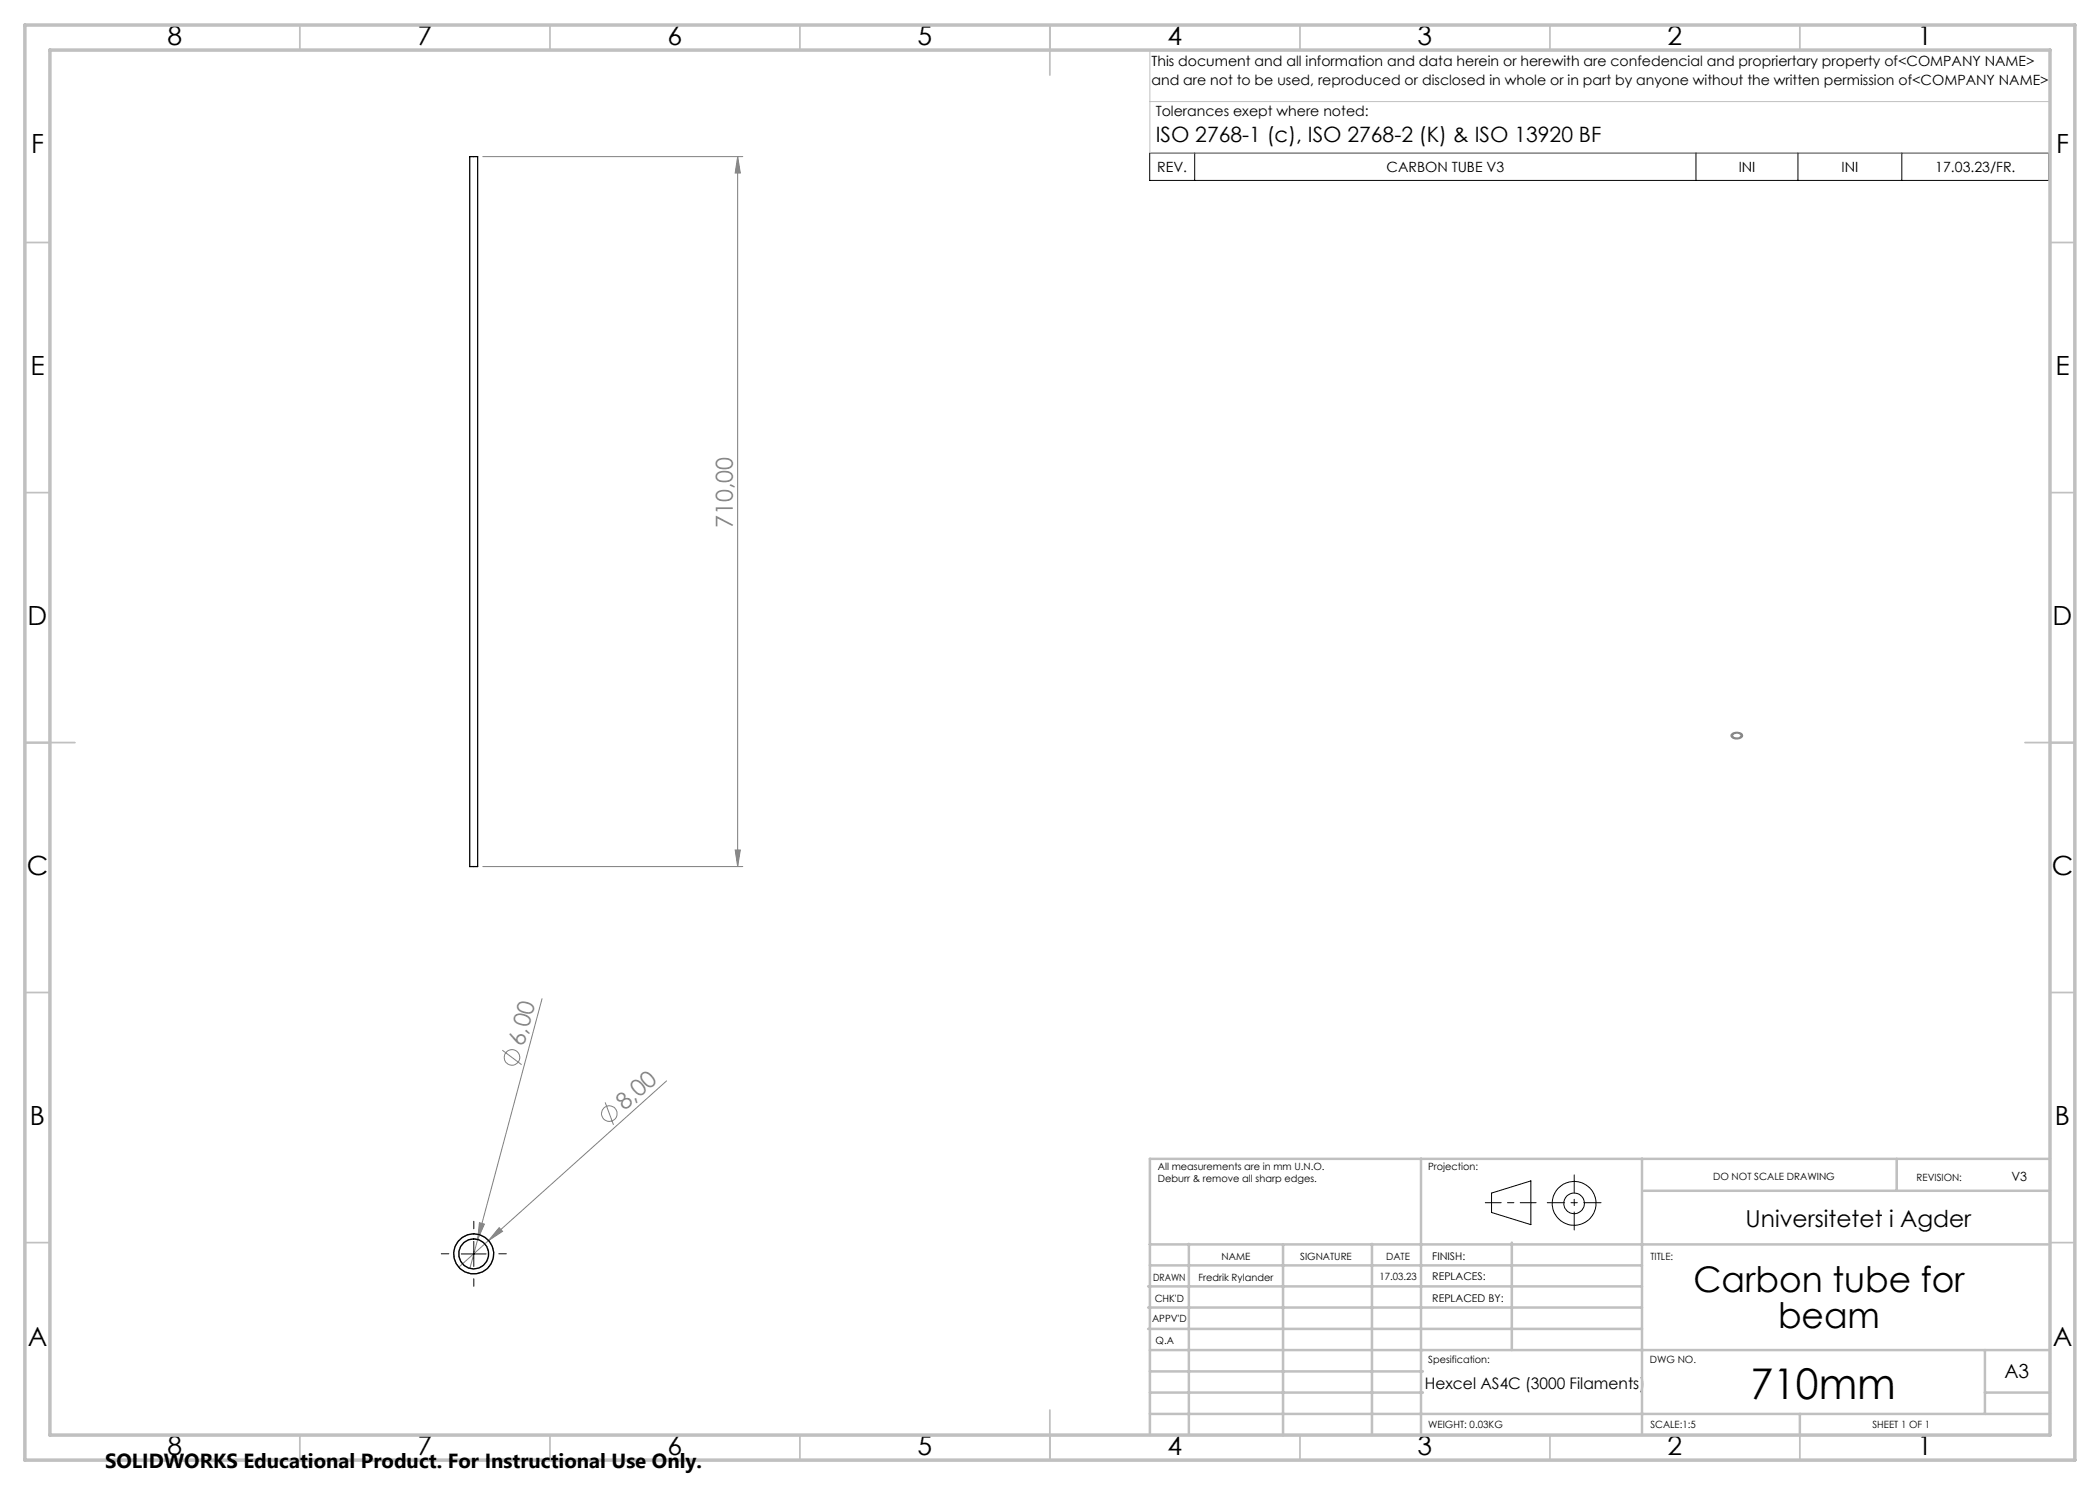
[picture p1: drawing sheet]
<svg xmlns="http://www.w3.org/2000/svg" width="420mm" height="297mm" viewBox="0 0 420 297" stroke-linecap="round" stroke-linejoin="round" font-family="sans-serif">
<g fill="none" stroke="#808080" stroke-width=".2">
<path d="M96.6 31.3h52M147.5 31.3l.6 3.3h-1.1zM147.5 31.3v142M96.6 173.3h52M147 170h1.1l-.6 3.3zM108.4 199.7l-14.4 54M100.5 210l3.8 2.9M133.3 216.2l-35.6 31.9M121 220.5l1.7 4.5M95.9 244.5l1 .3-1.4 3.1zM97.7 248.1l-5.9 5.3M99.8 245.5l.7 .8-2.8 1.8z"/>
<circle cx="102.4" cy="211.5" r="1.55"/>
<circle cx="121.9" cy="222.7" r="1.55"/>
</g>
<g fill="none" stroke="#000" stroke-width=".2">
<path d="M229.9 30.6h179.9v5.5h-179.9zM238.9 30.6v5.5M339.2 30.6v5.5M359.6 30.6v5.5M380.4 30.6v5.5M298.3 238.6l7.9-2.4v8.7l-7.9-2.4zM92.3 250.8h4.9M94.8 248.3v5"/>
<circle cx="314.8" cy="240.7" r="2.07"/>
<circle cx="314.8" cy="240.7" r="4.4"/>
</g>
<g fill="none" stroke="#808080" stroke-width=".25">
<path d="M346.3 146.9a1.41 1.41 0 0 1 2.2 .2 1.36 1.36 0 0 1-2.3 .1zM346.6 146.9a.93 .93 0 0 1 1.6 .3 1.01 1.01 0 0 1-1.7-.1z"/>
<circle cx="94.8" cy="250.8" r="4"/>
<circle cx="94.8" cy="250.8" r="3"/>
</g>
<path d="M297.1 240.5h10.1" fill="none" stroke="#000" stroke-width=".2" stroke-dasharray="15.2 1.3 1.3 1.3" stroke-dashoffset="12.1"/>
<path d="M314.8 235v11" fill="none" stroke="#000" stroke-width=".2" stroke-dasharray="15.2 1.3 1.3 1.3" stroke-dashoffset="11.6"/>
<path d="M309.5 240.5h10.7" fill="none" stroke="#000" stroke-width=".2" stroke-dasharray="15.2 1.3 1.3 1.3" stroke-dashoffset="11.8"/>
<path d="M230 10v20.6h180M230.5 10h179.5v33M230 20.3h180" fill="none" stroke="#c0c0c0" stroke-width=".2"/>
<g fill="none" stroke="#c0c0c0" stroke-width=".35">
<path d="M60 5v5M110 5v5M160 5v5M210 5v10M260 5v5M310 5v5M360 5v5M5 48.5h5M410 48.5h5M5 98.5h5M410 98.5h5M5 148.5h10"/>
<path d="M405 148.5h10M5 198.5h5M410 198.5h5M5 248.5h5M410 248.5h5M60 287v5M110 287v5M160 287v5M210 282v10M260 287v5M310 287v5M360 287v5"/>
</g>
<g fill="none" stroke="#c0c0c0" stroke-width=".5">
<path d="M284.2 231.8v55.2M328.4 231.8v55.2M328.8 238.2h81.2M379.3 231.8v6.4M410 231.8h-180v55.2M229.6 257.3h98.8M230 248.9h179.6M230 253.1h98.4M237.8 248.8v38.2M256.6 248.9v38.2M274.4 248.8v38.2M302.4 248.5v21.5"/>
<path d="M229.6 265.8h98.8M229.6 261.5h98.8M230 278.5h54.6M230 274.3h54.6M230 270h180M397 278.5h13M397 270v12.8M230 282.8h180M360 282.8v4.2"/>
</g>
<path d="M5 5h410v287h-410zM10 10h400v277h-400z" fill="none" stroke="#c0c0c0" stroke-width=".7"/>
<path d="M89.8 250.8h-1.5M94.8 245.8v-1.5M94.8 255.8v1.5M99.8 250.8h1.5" fill="none" stroke="#000" stroke-width=".2" stroke-dasharray="15.2 1.3 1.3 1.3"/>
<g fill="#808080">
<path d="M99.8 245.5l.7 .8-2.8 1.8z"/>
<path d="M95.9 244.5l1 .3-1.4 3.1z"/>
<path d="M147 170h1.1l-.6 3.3zM147.5 31.3l.6 3.3h-1.1z"/>
</g>
<g fill="none" stroke="#000" stroke-width=".25">
<path d="M93.9 31.3h1.6v142h-1.6z"/>
<circle cx="94.7" cy="250.8" r="2.99"/>
<circle cx="94.7" cy="250.8" r="4"/>
</g>
<text font-size="8.5" x="350.1" y="279.7">710mm</text>
<g font-size="7.1">
<text x="338.7" y="258.5">Carbon tube for</text>
<text x="355.6" y="265.6">beam</text>
</g>
<g font-size="5.3">
<text x="33.5" y="8.9">8</text>
<text x="83.5" y="8.9">7</text>
<text x="133.5" y="8.9">6</text>
<text x="183.5" y="8.9">5</text>
<text x="233.5" y="8.9">4</text>
<text x="283.5" y="8.9">3</text>
<text x="333.5" y="8.9">2</text>
<text x="383.5" y="8.9">1</text>
<text x="6.2" y="30.7">F</text>
<text x="411.2" y="30.7">F</text>
<text x="6.1" y="74.9">E</text>
<text x="411.1" y="74.9">E</text>
<text x="5.5" y="124.9">D</text>
<text x="410.5" y="124.9">D</text>
<text x="5.3" y="174.9">C</text>
<text x="410.3" y="174.9">C</text>
<text x="6" y="224.9">B</text>
<text x="411" y="224.9">B</text>
<text x="5.5" y="269.2">A</text>
<text x="410.5" y="269.2">A</text>
<text x="33.5" y="290.9">8</text>
<text x="83.5" y="290.9">7</text>
<text x="133.5" y="290.9">6</text>
<text x="183.5" y="290.9">5</text>
<text x="233.5" y="290.9">4</text>
<text x="283.5" y="290.9">3</text>
<text x="333.5" y="290.9">2</text>
<text x="383.5" y="290.9">1</text>
</g>
<g font-size="4.7" fill="#808080">
<text x="146.5" y="105.6" transform="rotate(-90 146.5 105.6)">710,00</text>
<text x="104.7" y="209.4" transform="rotate(-75 104.7 209.4)">6,00</text>
<text x="124.9" y="222.3" transform="rotate(-42 124.9 222.3)">8,00</text>
</g>
<text font-size="4.7" x="349.1" y="245.3">Universitetet i Agder</text>
<text font-size="4.2" x="231.1" y="28.5">ISO 2768-1 (c), ISO 2768-2 (K) &amp; ISO 13920 BF</text>
<text font-size="4.1" x="21" y="293.7">SOLIDWORKS Educational Product. For Instructional Use Only.</text>
<text font-size="3.9" x="400.9" y="275.5">A3</text>
<text font-size="3.2" x="285" y="277.9">Hexcel AS4C (3000 Filaments)</text>
<g font-size="2.8">
<text x="230.3" y="13.1">This document and all information and data herein or herewith are confedencial and propriertary property of&lt;COMPANY NAME&gt;</text>
<text x="230.3" y="16.9">and are not to be used, reproduced or disclosed in whole or in part by anyone without the written permission of&lt;COMPANY NAME&gt;</text>
<text x="231.1" y="23.1">Tolerances exept where noted:</text>
<text x="231.5" y="34.4">REV.</text>
<text x="277.3" y="34.4">CARBON TUBE V3</text>
<text x="347.7" y="34.4">INI</text>
<text x="368.3" y="34.4">INI</text>
<text x="387.1" y="34.4">17.03.23/FR.</text>
</g>
<text font-size="2.5" x="402.3" y="236.1">V3</text>
<g font-size="2.1">
<text x="286.4" y="251.9">FINISH:</text>
<text x="286.5" y="256">REPLACES:</text>
<text x="286.5" y="260.4">REPLACED BY:</text>
</g>
<g font-size="2">
<text x="231.6" y="234">All measurements are in mm U.N.O.</text>
<text x="285.6" y="234">Projection:</text>
<text x="231.6" y="236.5">Deburr &amp; remove all sharp edges.</text>
<text x="342.6" y="236">DO NOT SCALE DRAWING</text>
<text x="383.3" y="236.2">REVISION:</text>
<text x="244.3" y="252">NAME</text>
<text x="260" y="251.9">SIGNATURE</text>
<text x="277.2" y="251.9">DATE</text>
<text x="330.1" y="251.9">TITLE:</text>
<text x="230.6" y="256.1">DRAWN</text>
<text x="239.7" y="256.1">Fredrik Rylander</text>
<text x="275.9" y="255.9">17.03.23</text>
<text x="230.9" y="260.3">CHK'D</text>
<text x="230.4" y="264.4">APPV'D</text>
<text x="231.1" y="268.8">Q.A</text>
<text x="285.6" y="272.5">Spesification:</text>
<text x="330" y="272.5">DWG NO.</text>
<text x="285.6" y="285.5">WEIGHT: 0.03KG</text>
<text x="330.1" y="285.6">SCALE:1:5</text>
<text x="374.5" y="285.6">SHEET 1 OF 1</text>
</g>
</svg>
